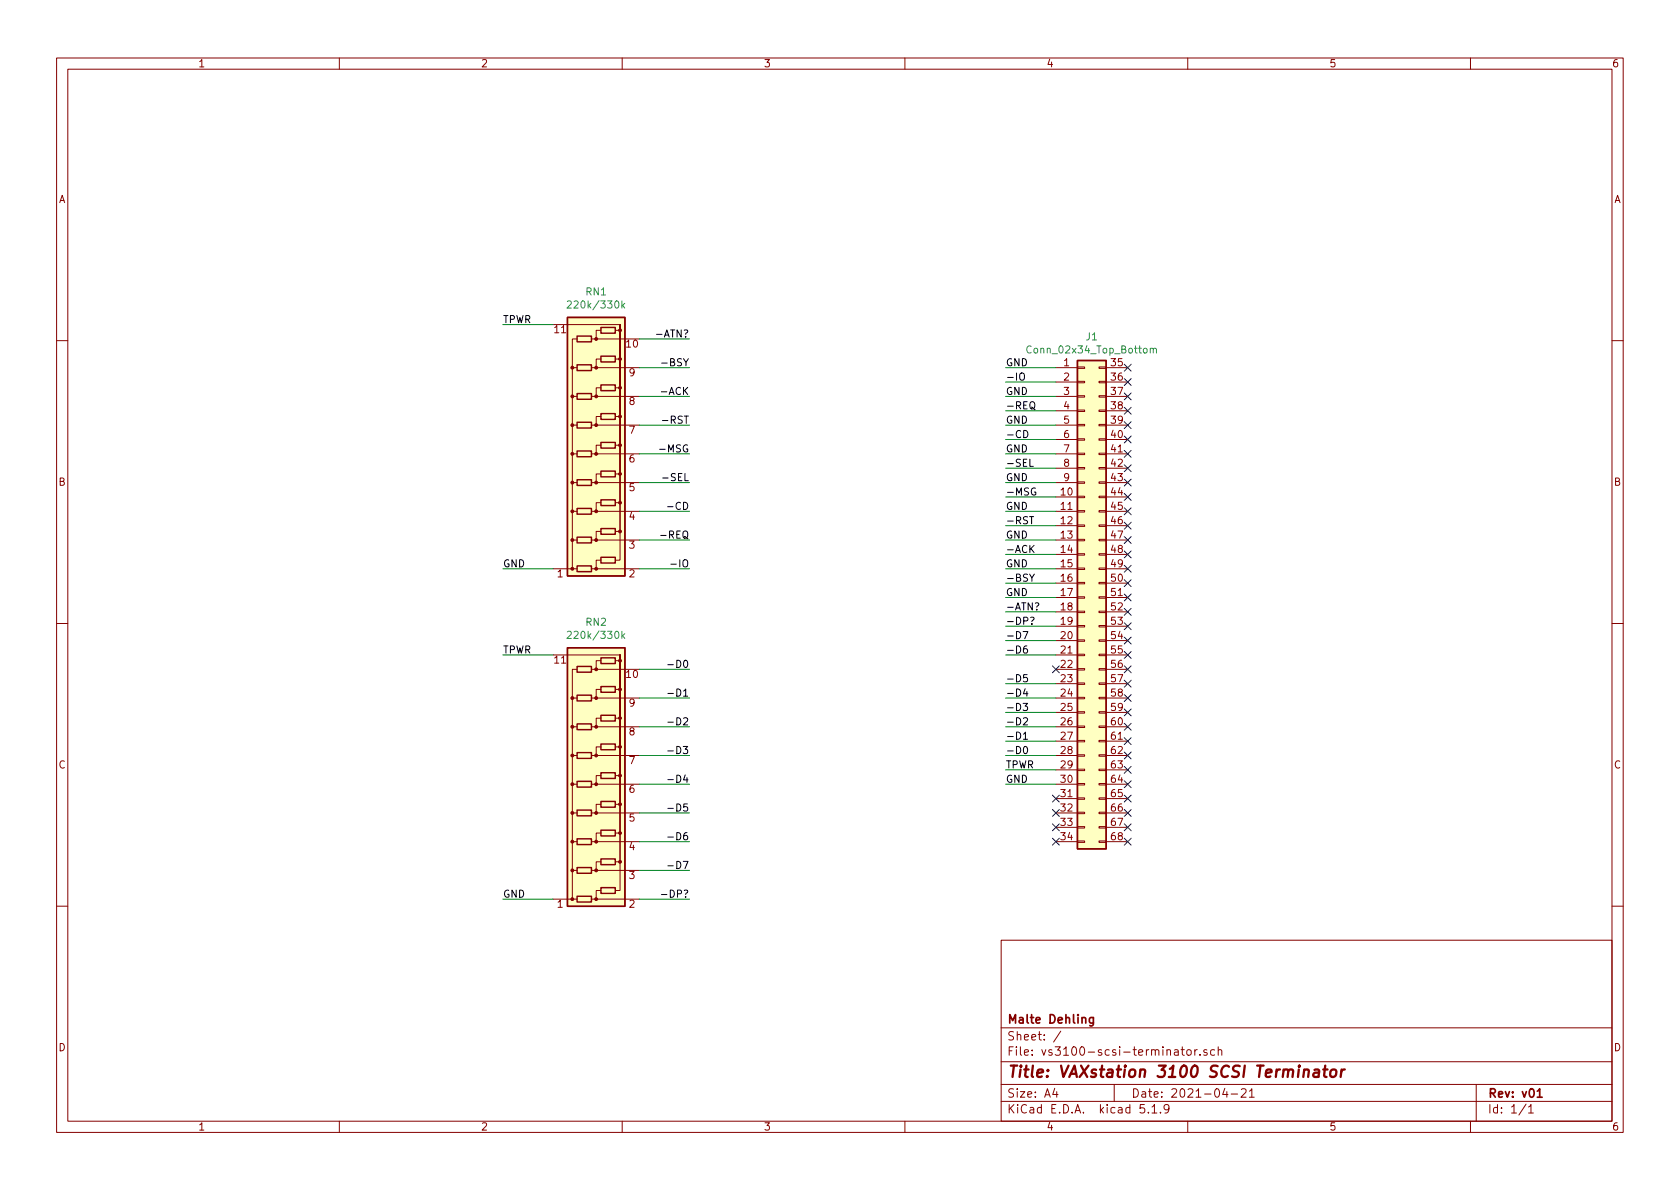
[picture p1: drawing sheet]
EESchema Schematic File Version 4
EELAYER 30 0
EELAYER END
$Descr A4 11693 8268
encoding utf-8
Sheet 1 1
Title "VAXstation 3100 SCSI Terminator"
Date "2021-04-21"
Rev "v01"
Comp "Malte Dehling"
Comment1 ""
Comment2 ""
Comment3 ""
Comment4 ""
$EndDescr
$Comp
L Device:R_Network_Dividers_x09_SIP RN1
U 1 1
P 4150 3150
F 0 "RN1" V 5275 3150 50  0000 C CNN
F 1 "220k/330k" V 5184 3150 50  0000 C CNN
F 2 "Resistor_THT:R_Array_SIP11" V 5225 3150 50  0001 C CNN
F 3 "http://www.vishay.com/docs/31509/csc.pdf" H 4150 3150 50  0001 C CNN
	1    4150 3150
	0    -1   -1   0   
$EndComp
$Comp
L Device:R_Network_Dividers_x09_SIP RN2
U 1 1
P 4150 5450
F 0 "RN2" V 5275 5450 50  0000 C CNN
F 1 "220k/330k" V 5184 5450 50  0000 C CNN
F 2 "Resistor_THT:R_Array_SIP11" V 5225 5450 50  0001 C CNN
F 3 "http://www.vishay.com/docs/31509/csc.pdf" H 4150 5450 50  0001 C CNN
	1    4150 5450
	0    -1   -1   0   
$EndComp
$Comp
L Connector_Generic:Conn_02x34_Top_Bottom J1
U 1 1
P 7550 4150
F 0 "J1" H 7600 5967 50  0000 C CNN
F 1 "Conn_02x34_Top_Bottom" H 7600 5876 50  0000 C CNN
F 2 "vs3100-scsi-terminator:TE_786555-7" H 7550 4150 50  0001 C CNN
F 3 "~" H 7550 4150 50  0001 C CNN
	1    7550 4150
	1    0    0    -1  
$EndComp
Wire Wire Line
	7350 2550 7000 2550
Wire Wire Line
	7350 2750 7000 2750
Wire Wire Line
	7350 5450 7000 5450
Wire Wire Line
	7350 3150 7000 3150
Wire Wire Line
	7350 3350 7000 3350
Wire Wire Line
	7350 3550 7000 3550
Wire Wire Line
	7350 3750 7000 3750
Wire Wire Line
	7350 4150 7000 4150
Wire Wire Line
	7350 2950 7000 2950
Text Label 7000 2950 0    50   ~ 0
GND
Text Label 7000 3750 0    50   ~ 0
GND
Text Label 7000 3550 0    50   ~ 0
GND
Text Label 7000 3350 0    50   ~ 0
GND
Text Label 7000 3150 0    50   ~ 0
GND
Text Label 7000 5450 0    50   ~ 0
GND
Text Label 7000 2750 0    50   ~ 0
GND
Text Label 7000 2550 0    50   ~ 0
GND
Text Label 7000 4150 0    50   ~ 0
GND
Wire Wire Line
	7350 5350 7000 5350
Text Label 7000 5350 0    50   ~ 0
TPWR
Wire Wire Line
	7350 5250 7000 5250
Wire Wire Line
	7350 5150 7000 5150
Wire Wire Line
	7350 5050 7000 5050
Wire Wire Line
	7350 4950 7000 4950
Wire Wire Line
	7350 4850 7000 4850
Wire Wire Line
	7350 4750 7000 4750
Text Label 7000 5250 0    50   ~ 0
-D0
Text Label 7000 5150 0    50   ~ 0
-D1
Text Label 7000 5050 0    50   ~ 0
-D2
Text Label 7000 4950 0    50   ~ 0
-D3
Text Label 7000 4850 0    50   ~ 0
-D4
Text Label 7000 4750 0    50   ~ 0
-D5
Wire Wire Line
	7350 4550 7000 4550
Wire Wire Line
	7350 4450 7000 4450
Text Label 7000 4550 0    50   ~ 0
-D6
Text Label 7000 4450 0    50   ~ 0
-D7
Wire Wire Line
	7350 4350 7000 4350
Wire Wire Line
	7350 4250 7000 4250
Text Label 7000 4350 0    50   ~ 0
-DP?
Text Label 7000 4250 0    50   ~ 0
-ATN?
Wire Wire Line
	7350 4050 7000 4050
Wire Wire Line
	7350 3850 7000 3850
Wire Wire Line
	7350 3650 7000 3650
Wire Wire Line
	7350 3450 7000 3450
Wire Wire Line
	7350 3250 7000 3250
Wire Wire Line
	7350 3050 7000 3050
Wire Wire Line
	7350 2850 7000 2850
Wire Wire Line
	7350 2650 7000 2650
Text Label 7000 4050 0    50   ~ 0
-BSY
Text Label 7000 3850 0    50   ~ 0
-ACK
Text Label 7000 3650 0    50   ~ 0
-RST
Text Label 7000 3450 0    50   ~ 0
-MSG
Text Label 7000 3250 0    50   ~ 0
-SEL
Text Label 7000 3050 0    50   ~ 0
-CD
Text Label 7000 2850 0    50   ~ 0
-REQ
Text Label 7000 2650 0    50   ~ 0
-IO
NoConn ~ 7850 2550
NoConn ~ 7850 2650
NoConn ~ 7850 2850
NoConn ~ 7850 2950
NoConn ~ 7850 3050
NoConn ~ 7850 3150
NoConn ~ 7850 3250
NoConn ~ 7850 2750
NoConn ~ 7850 3350
NoConn ~ 7850 3450
NoConn ~ 7850 3550
NoConn ~ 7850 3650
NoConn ~ 7850 3750
NoConn ~ 7850 3850
NoConn ~ 7850 3950
NoConn ~ 7850 4050
NoConn ~ 7850 4150
NoConn ~ 7850 4250
NoConn ~ 7850 4350
NoConn ~ 7850 4450
NoConn ~ 7850 4550
NoConn ~ 7850 4650
NoConn ~ 7850 4750
NoConn ~ 7850 4850
NoConn ~ 7850 4950
NoConn ~ 7850 5050
NoConn ~ 7850 5150
NoConn ~ 7850 5250
NoConn ~ 7850 5350
NoConn ~ 7850 5450
NoConn ~ 7850 5550
NoConn ~ 7850 5650
NoConn ~ 7850 5750
NoConn ~ 7850 5850
Wire Wire Line
	4800 4650 4450 4650
Wire Wire Line
	4800 4850 4450 4850
Wire Wire Line
	4800 5050 4450 5050
Wire Wire Line
	4800 5250 4450 5250
Wire Wire Line
	4800 5450 4450 5450
Wire Wire Line
	4800 5650 4450 5650
Wire Wire Line
	4800 5850 4450 5850
Wire Wire Line
	4800 6050 4450 6050
Wire Wire Line
	4800 6250 4450 6250
Wire Wire Line
	4800 2350 4450 2350
Wire Wire Line
	4800 2550 4450 2550
Wire Wire Line
	4800 2750 4450 2750
Wire Wire Line
	4800 2950 4450 2950
Wire Wire Line
	4800 3150 4450 3150
Wire Wire Line
	4800 3350 4450 3350
Wire Wire Line
	4800 3550 4450 3550
Wire Wire Line
	4800 3750 4450 3750
Wire Wire Line
	4800 3950 4450 3950
Wire Wire Line
	3850 4550 3500 4550
Wire Wire Line
	3850 6250 3500 6250
Wire Wire Line
	3850 2250 3500 2250
Wire Wire Line
	3850 3950 3500 3950
Text Label 3500 3950 0    50   ~ 0
GND
Text Label 3500 6250 0    50   ~ 0
GND
Text Label 3500 4550 0    50   ~ 0
TPWR
Text Label 3500 2250 0    50   ~ 0
TPWR
Text Label 4800 4650 2    50   ~ 0
-D0
Text Label 4800 4850 2    50   ~ 0
-D1
Text Label 4800 5050 2    50   ~ 0
-D2
Text Label 4800 5250 2    50   ~ 0
-D3
Text Label 4800 5450 2    50   ~ 0
-D4
Text Label 4800 5650 2    50   ~ 0
-D5
Text Label 4800 5850 2    50   ~ 0
-D6
Text Label 4800 6050 2    50   ~ 0
-D7
Text Label 4800 3950 2    50   ~ 0
-IO
Text Label 4800 3750 2    50   ~ 0
-REQ
Text Label 4800 3550 2    50   ~ 0
-CD
Text Label 4800 3350 2    50   ~ 0
-SEL
Text Label 4800 3150 2    50   ~ 0
-MSG
Text Label 4800 2950 2    50   ~ 0
-RST
Text Label 4800 2750 2    50   ~ 0
-ACK
Text Label 4800 2550 2    50   ~ 0
-BSY
Text Label 4800 6250 2    50   ~ 0
-DP?
Text Label 4800 2350 2    50   ~ 0
-ATN?
Text Label 7000 3950 0    50   ~ 0
GND
Wire Wire Line
	7350 3950 7000 3950
NoConn ~ 7350 4650
NoConn ~ 7350 5550
NoConn ~ 7350 5650
NoConn ~ 7350 5750
NoConn ~ 7350 5850
$EndSCHEMATC
